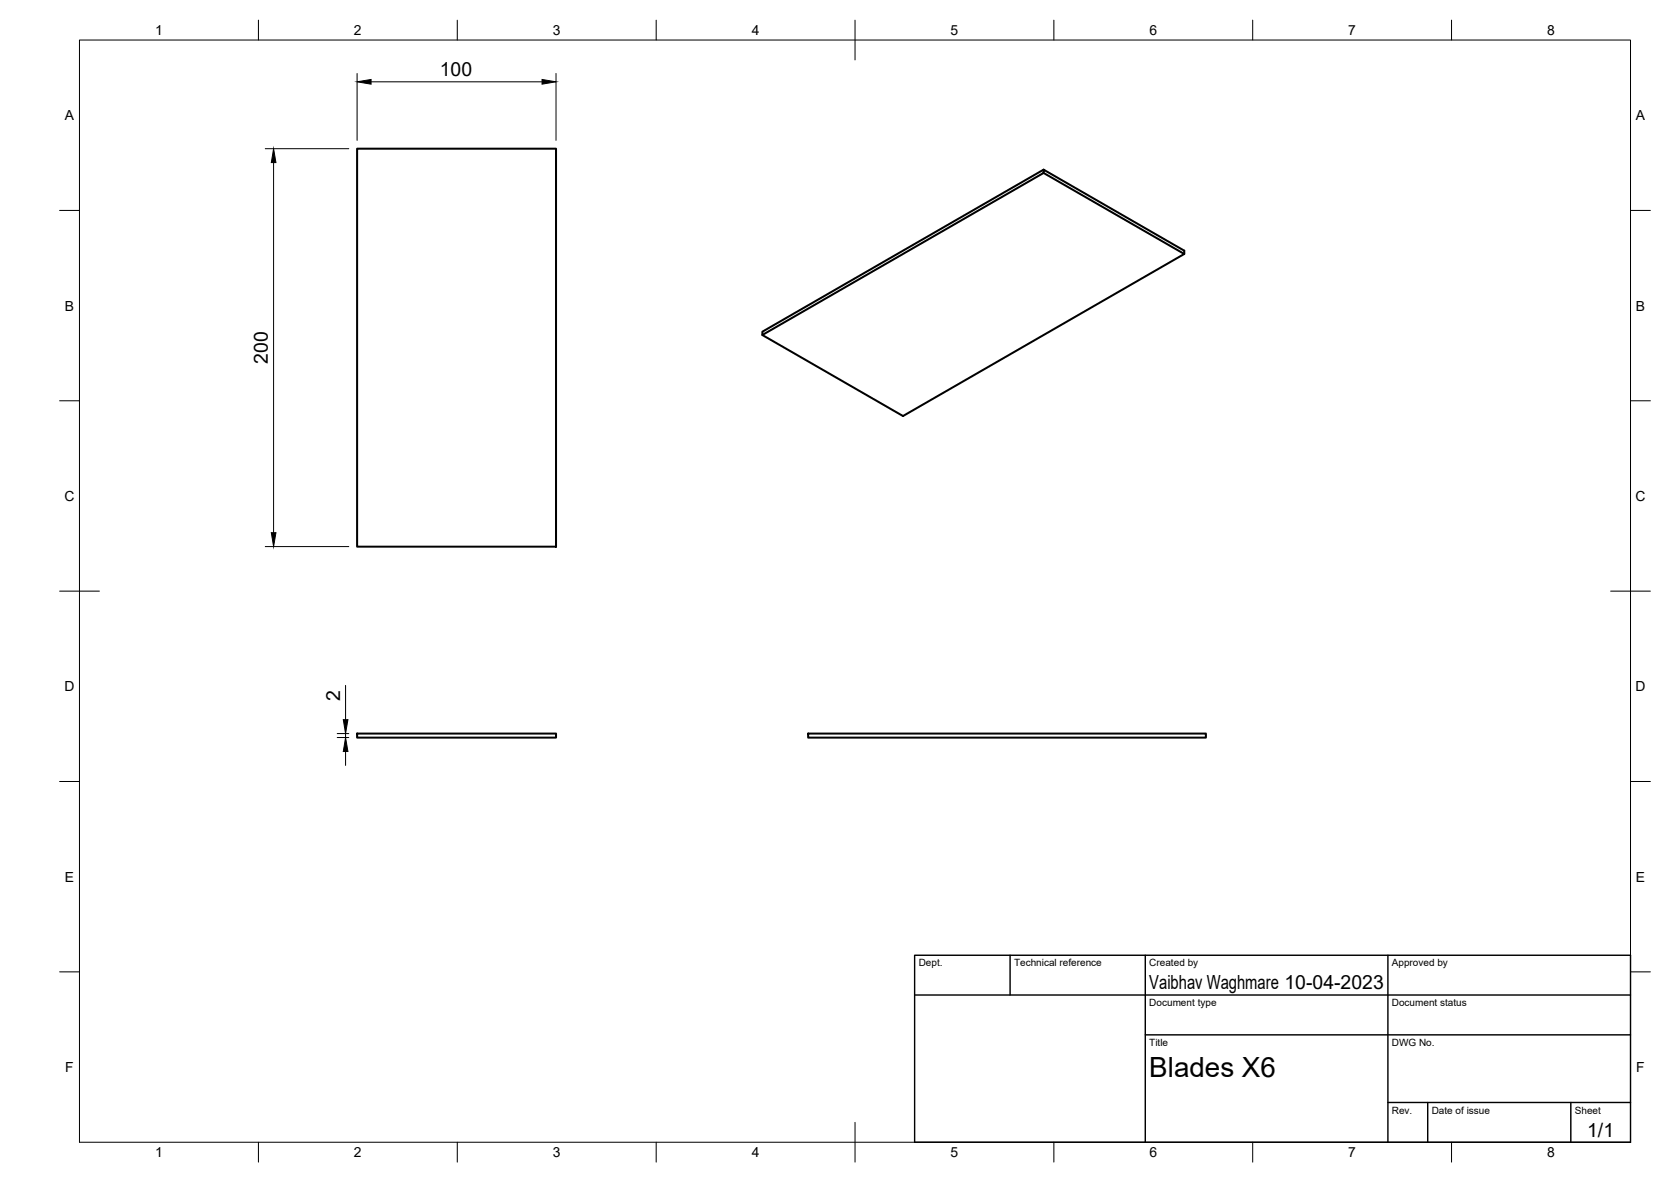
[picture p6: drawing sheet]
<svg xmlns="http://www.w3.org/2000/svg" width="420mm" height="297mm" viewBox="0 0 420 297" stroke-linecap="round" stroke-linejoin="round" font-family="sans-serif">
<!-- layer: Visible -->
<path d="M89.8 37.4h50v100h-50zM262.4 42.6l-70.7 40.8v.8l35.4 20.3 70.7-40.7v-.8l-35.4-20.4v.9l-70.7 40.7M262.4 43.5l35.4 20.3M89.8 184.3h50v1.1h-50zM203.2 184.3h100v1.1h-100z" fill="none" stroke="#000" stroke-width=".51"/>
<!-- layer: BORDER -->
<g fill="none" stroke="#000" stroke-width=".25">
<path d="M20 10.1h390v276.9h-390zM65 5.1v5M115 5.1v5M165 5.1v5M215 5.1v10M265 5.1v5M315 5.1v5M365 5.1v5M15 52.9h5M410 52.9h5M15 100.7h5M410 100.7h5"/>
<path d="M15 148.6h10M405 148.6h10M15 196.4h5M410 196.4h5M15 244.2h5M410 244.2h5M65 287v5M115 287v5M165 287v5M215 282.1v9.9M265 287v5M315 287v5"/>
<path d="M365 287v5"/>
</g>
<!-- layer: TITLEBLOCK -->
<path d="M230 240.1h180v46.9h-180zM230 250h180M254 240.1v9.9M288 240.1v46.9M349 240.1v46.9M288 260.1h122M349 277.1h61M359 277.1v9.9M395 277.1v9.9" fill="none" stroke="#000" stroke-width=".36"/>
<!-- layer: FD_Dimensions -->
<path d="M89.8 18.5v16.8M139.8 18.5v16.8M66.7 37.4h21M93.3 20.6h43M68.8 40.9v93M66.7 137.4h21M86.9 172.2v8.7M84.8 185.3h2.9M84.8 184.3h2.9M86.9 184.3v1M86.9 188.9v3.4" fill="none" stroke="#000" stroke-width=".25"/>
<path d="M89.8 20.6l3.5-.6v1.2zM136.3 20l3.5 .6-3.5 .6zM68.8 37.4l.6 3.5h-1.2zM68.2 133.9h1.2l-.6 3.5zM86.9 185.3l.6 3.6h-1.2zM86.3 180.9h1.2l-.6 3.4z" fill="#000" stroke="#000" stroke-width=".25"/>
<text font-size="7" x="289" y="270.6">Blades X6</text>
<g font-size="4.9">
<text x="110.6" y="19.1">100</text>
<text x="67.3" y="91.4" transform="rotate(-90 67.3 91.4)">200</text>
<text x="85.5" y="176.1" transform="rotate(-90 85.5 176.1)">2</text>
<text x="289" y="248.5">Vaibhav Waghmare 10-04-2023</text>
<text x="399.1" y="285.7">1/1</text>
</g>
<g font-size="3.5">
<text x="39" y="8.8">1</text>
<text x="89" y="8.8">2</text>
<text x="139" y="8.8">3</text>
<text x="189" y="8.8">4</text>
<text x="239" y="8.8">5</text>
<text x="289" y="8.8">6</text>
<text x="339" y="8.8">7</text>
<text x="389" y="8.8">8</text>
<text x="16.3" y="30.2">A</text>
<text x="411.3" y="30.2">A</text>
<text x="16.3" y="78">B</text>
<text x="411.3" y="78">B</text>
<text x="16.2" y="125.9">C</text>
<text x="411.2" y="125.9">C</text>
<text x="16.2" y="173.7">D</text>
<text x="411.2" y="173.7">D</text>
<text x="16.3" y="221.6">E</text>
<text x="411.3" y="221.6">E</text>
<text x="16.4" y="269.4">F</text>
<text x="411.4" y="269.4">F</text>
<text x="39" y="290.8">1</text>
<text x="89" y="290.8">2</text>
<text x="139" y="290.8">3</text>
<text x="189" y="290.8">4</text>
<text x="239" y="290.8">5</text>
<text x="289" y="290.8">6</text>
<text x="339" y="290.8">7</text>
<text x="389" y="290.8">8</text>
</g>
<g font-size="2.5">
<text x="231" y="242.9">Dept.</text>
<text x="255" y="242.9">Technical reference</text>
<text x="289" y="242.9">Created by</text>
<text x="350" y="242.9">Approved by</text>
<text x="289" y="252.8">Document type</text>
<text x="350" y="252.8">Document status</text>
<text x="289" y="262.9">Title</text>
<text x="350" y="262.9">DWG No.</text>
<text x="350" y="279.9">Rev.</text>
<text x="360" y="279.9">Date of issue</text>
<text x="396" y="279.9">Sheet</text>
</g>
</svg>
